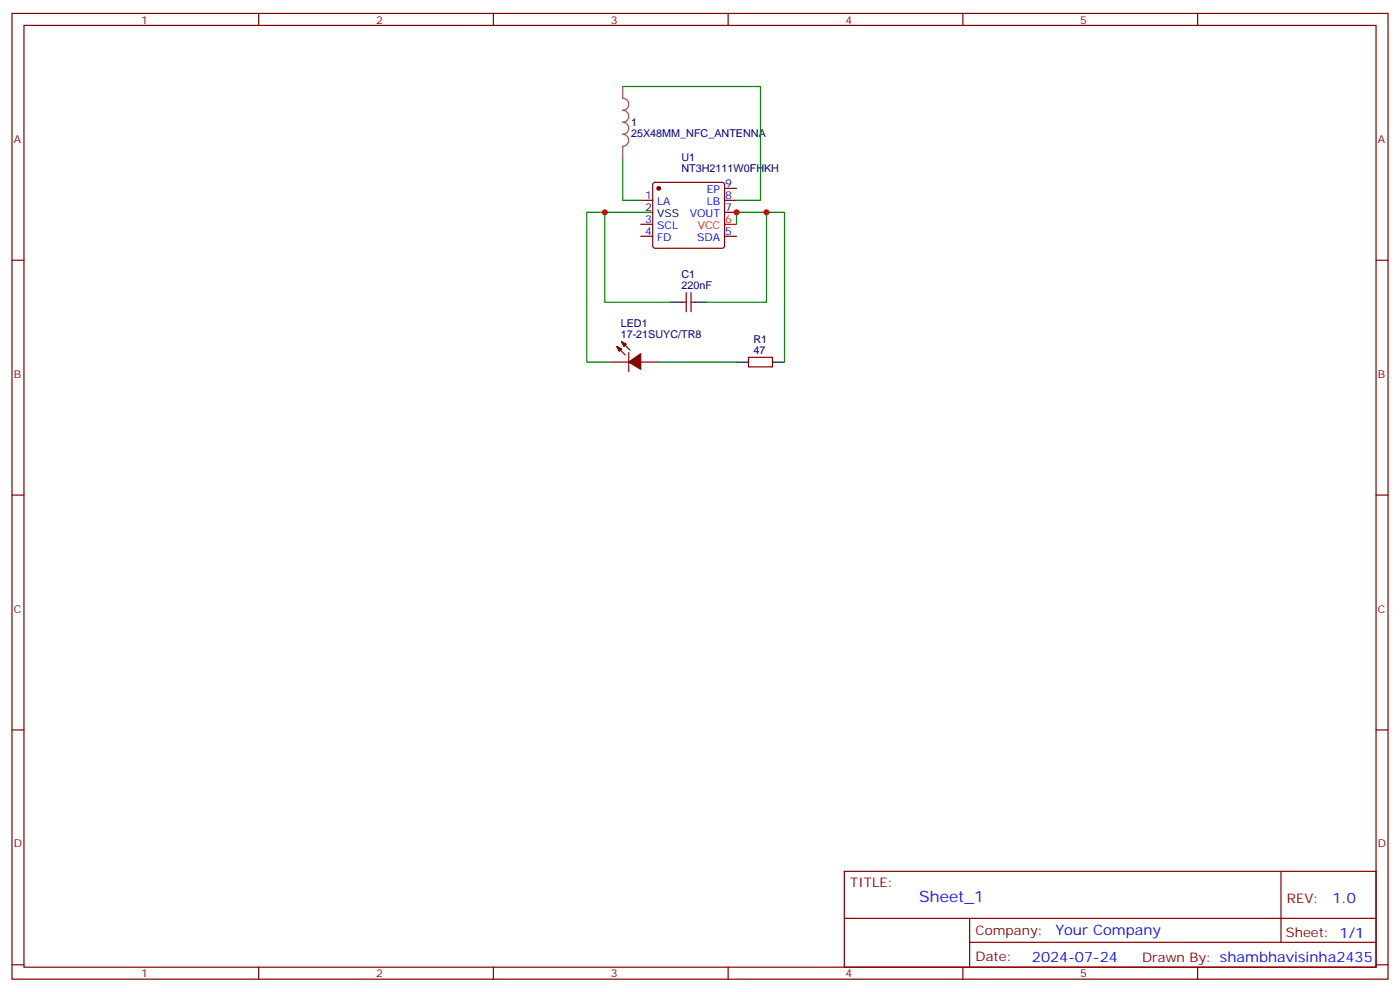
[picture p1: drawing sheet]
<svg xmlns="http://www.w3.org/2000/svg" width="412mm" height="292mm" viewBox="0 0 412 292" stroke-linecap="round" stroke-linejoin="round" font-family="sans-serif">
<g fill="none" stroke="#870000" stroke-width=".35">
<path d="M3.5 4h405.4v284.3h-405.4zM7.1 7.5h398.2v277.3h-398.2zM76.2 4v3.5M145.3 4v3.5M214.5 4v3.5M283.6 4v3.5M352.8 4v3.5M188.7 59h3.6M192.5 53.9l.5-.2h19.7l.5 .2 .2 .5v18l-.2 .5-.5 .2h-19.7l-.5-.2-.2-.5v-18zM213.4 55.5h3.6M213.4 59h3.6M3.5 76.6h3.6"/>
<path d="M188.7 69.6h3.6M188.7 66h3.6M213.4 62.5h3.6M213.4 69.6h3.6M405.3 76.6h3.6M201.1 89h1M202.1 86.1v5.7M203.6 86.1v5.7M203.6 89h1M179.9 106.6h5.3M181.7 102l2.4 2.5M183.1 100.6l2.5 2.5"/>
<path d="M185.2 103.8v5.6M188.7 106.6h5.3M220.5 105.2h7v2.8h-7zM3.5 145.8h3.6M405.3 145.8h3.6M3.5 214.9h3.6M405.3 214.9h3.6M248.7 256.5h156.6v28.3h-156.6zM377.3 256.6v20.8M248.7 270.4h156.5M285.6 277.4h119.6M285.6 270.4v14.1"/>
<path d="M3.5 284.1h3.6M76.2 284.8v3.5M145.3 284.8v3.5M214.5 284.8v3.5M283.6 284.8v3.5M352.8 284.8v3.5M405.3 284.1h3.6"/>
</g>
<path d="M213.4 66h3.6" fill="none" stroke="#f00" stroke-width=".35"/>
<path d="M188.7 62.5h3.6M197.6 89h3.5M204.6 89h3.5M217 106.6h3.5M227.5 106.6h3.6" fill="none" stroke="#000" stroke-width=".35"/>
<g fill="#870000" stroke="#870000" stroke-width=".35">
<path d="M181.7 102l1.4 .7-.7 .7z"/>
<path d="M183.1 100.6l1.4 .7-.7 .7z"/>
<path d="M185.2 106.6l3.5-2.5v4.6z"/>
<circle cx="194" cy="55.5" r=".53"/>
</g>
<path d="M183.4 25.5v3.4a1.76 1.76 0 0 1 1.8 1.8 1.76 1.76 0 0 1-1.8 1.8 1.76 1.76 0 0 1 1.8 1.7 1.76 1.76 0 0 1-1.8 1.8 1.76 1.76 0 0 1 1.8 1.8 1.76 1.76 0 0 1-1.8 1.7 1.76 1.76 0 0 1 1.8 1.8 1.76 1.76 0 0 1-1.8 1.8M183.4 43.2v3.4" fill="none" stroke="#a64a4a" stroke-width=".35"/>
<path d="M183.4 25.5h40.6v33.5h-7M183.4 46.6v12.4h5.3M178.2 62.5h-5.3v44.1h7M188.7 62.5h-10.5v26.5h19.4M217 66v-3.5h14.1v44.1M225.8 62.5v26.5h-17.7M194 106.6h23" fill="none" stroke="#008700" stroke-width=".35"/>
<g fill="#c00">
<circle cx="178.2" cy="62.5" r=".88"/>
<circle cx="225.8" cy="62.5" r=".88"/>
<circle cx="217" cy="62.5" r=".88"/>
</g>
<text font-size="4.6" fill="#00f" x="270.8" y="265.6">Sheet_1</text>
<g font-size="4.2" fill="#00f">
<text x="392.5" y="265.8">1.0</text>
<text x="310.9" y="275.4">Your Company</text>
<text x="304" y="283.2">2024-07-24</text>
</g>
<g font-size="3.9" fill="#800">
<text x="250.5" y="261.1">TITLE:</text>
<text x="379.1" y="265.8">REV:</text>
<text x="287.4" y="275.3">Company:</text>
<text x="378.7" y="275.9">Sheet: 1/1</text>
<text x="287.4" y="283">Date:</text>
<text x="336.4" y="283.1">Drawn By: shambhavisinha2435</text>
</g>
<g font-size="3.2" fill="#800">
<text x="41.6" y="6.9">1</text>
<text x="110.8" y="6.9">2</text>
<text x="179.9" y="6.9">3</text>
<text x="249.1" y="6.9">4</text>
<text x="318.2" y="6.9">5</text>
<text x="4.1" y="42.1">A</text>
<text x="405.9" y="42.1">A</text>
<text x="4.1" y="111.2">B</text>
<text x="405.9" y="111.2">B</text>
<text x="4.1" y="180.3">C</text>
<text x="405.9" y="180.3">C</text>
<text x="4.1" y="249.5">D</text>
<text x="405.9" y="249.5">D</text>
<text x="41.6" y="287.8">1</text>
<text x="110.8" y="287.8">2</text>
<text x="179.9" y="287.8">3</text>
<text x="249.1" y="287.8">4</text>
<text x="318.2" y="287.8">5</text>
</g>
<g font-size="3.2" fill="#000080">
<text x="185.9" y="40.4">25X48MM_NFC_ANTENNA</text>
<text x="185.9" y="37.1">1</text>
<text x="200.7" y="47.4">U1</text>
<text x="200.7" y="50.6">NT3H2111W0FHKH</text>
<text x="200.7" y="81.8">C1</text>
<text x="200.7" y="85.1">220nF</text>
<text x="182.9" y="99.6">17-21SUYC/TR8</text>
<text x="182.9" y="96.3">LED1</text>
<text x="221.9" y="100.9">R1</text>
<text x="221.9" y="104.1">47</text>
</g>
<g font-size="3.2" fill="#00f">
<text x="190.1" y="58.6">1</text>
<text x="208.2" y="56.9">EP</text>
<text x="213.6" y="55.1">9</text>
<text x="213.6" y="58.6">8</text>
<text x="190.1" y="65.7">3</text>
<text x="193.6" y="60.4">LA</text>
<text x="203.2" y="63.9">VOUT</text>
<text x="208.2" y="60.4">LB</text>
<text x="213.6" y="62.2">7</text>
<text x="190.1" y="69.2">4</text>
<text x="193.6" y="71">FD</text>
<text x="193.6" y="67.5">SCL</text>
<text x="205.3" y="71">SDA</text>
<text x="213.6" y="69.2">5</text>
</g>
<g font-size="3.2">
<text x="190.1" y="62.2">2</text>
<text x="193.6" y="63.9">VSS</text>
</g>
<g font-size="3.2" fill="#f00">
<text x="213.6" y="65.7">6</text>
<text x="205.5" y="67.5">VCC</text>
</g>
</svg>
